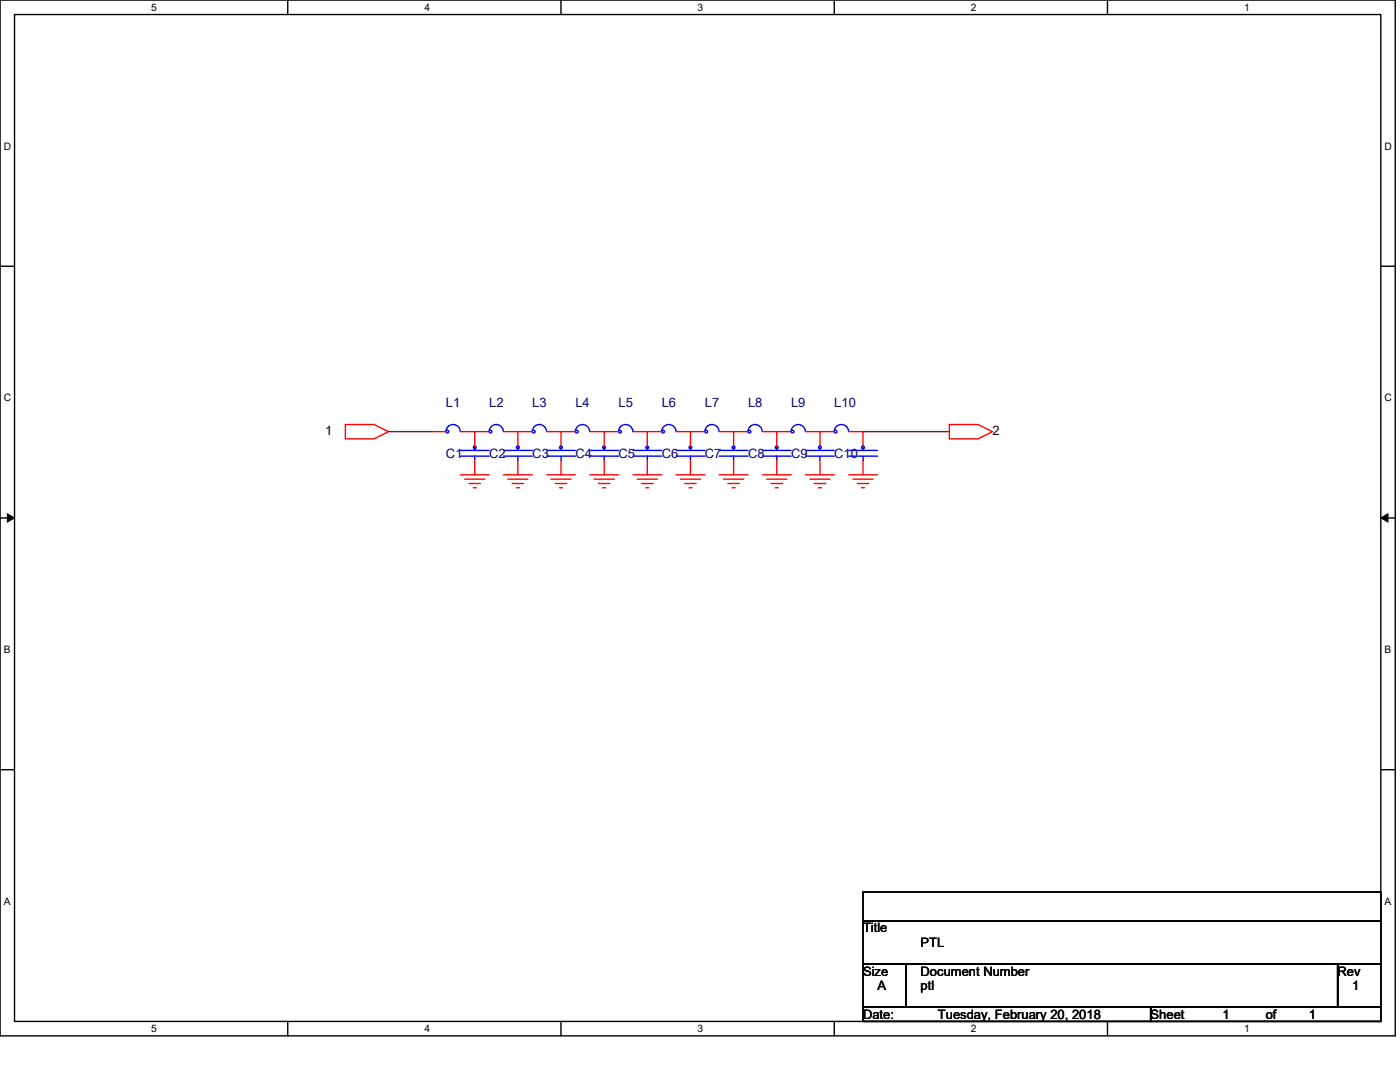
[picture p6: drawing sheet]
<svg xmlns="http://www.w3.org/2000/svg" width="279mm" height="216mm" viewBox="0 0 279 216" stroke-linecap="round" stroke-linejoin="round" font-family="sans-serif">
<path d="M0 0h278.4v206.7h-278.4zM2.9 2.9h272.7v200.9h-272.7z" fill="none" stroke="#000" stroke-width=".28"/>
<g fill="#fff">
<path d="M30.2 .3h1.1v2.3h-1.1z"/>
<path d="M30.2 204.1h1.1v2.3h-1.1z"/>
</g>
<path d="M57.4 0v2.9M57.4 203.8v2.9" fill="none" stroke="#000" stroke-width=".28"/>
<g fill="#fff">
<path d="M84.7 .3h1.1v2.3h-1.1z"/>
<path d="M84.7 204.1h1.1v2.3h-1.1z"/>
</g>
<path d="M112 0v2.9M112 203.8v2.9" fill="none" stroke="#000" stroke-width=".28"/>
<g fill="#fff">
<path d="M139.2 .3h1.2v2.3h-1.2z"/>
<path d="M139.2 204.1h1.2v2.3h-1.2z"/>
</g>
<path d="M166.5 0v2.9M166.5 203.8v2.9" fill="none" stroke="#000" stroke-width=".28"/>
<g fill="#fff">
<path d="M193.8 .3h1.1v2.3h-1.1z"/>
<path d="M193.8 204.1h1.1v2.3h-1.1z"/>
</g>
<path d="M221 0v2.9M221 203.8v2.9" fill="none" stroke="#000" stroke-width=".28"/>
<g fill="#fff">
<path d="M248.3 .3h1.1v2.3h-1.1z"/>
<path d="M248.3 204.1h1.1v2.3h-1.1z"/>
<path d="M.7 28h1.5v2.3h-1.5z"/>
<path d="M276.3 28h1.5v2.3h-1.5z"/>
<path d="M.7 78.2h1.5v2.3h-1.5z"/>
<path d="M276.3 78.2h1.5v2.3h-1.5z"/>
</g>
<path d="M0 53.1h2.9M275.6 53.1h2.8" fill="none" stroke="#000" stroke-width=".28"/>
<g fill="#fff">
<path d="M.7 128.5h1.4v2.2h-1.4z"/>
<path d="M276.3 128.5h1.4v2.2h-1.4z"/>
</g>
<path d="M0 103.4h2.9M275.6 103.4h2.8" fill="none" stroke="#000" stroke-width=".28"/>
<path d="M1.5 102.5l1.4 .9-1.4 .8zM275.6 103.4l1.4-.9v1.7z" fill="#000" stroke="#000" stroke-width=".2"/>
<g fill="#fff">
<path d="M.7 178.7h1.4v2.3h-1.4z"/>
<path d="M276.3 178.7h1.4v2.3h-1.4z"/>
</g>
<path d="M0 153.6h2.9M275.6 153.6h2.8M172.2 178h103.4v5.7h-103.4zM172.2 183.7h103.4v8.6h-103.4zM172.2 192.3h8.6v8.6h-8.6zM180.8 192.3h86.2v8.6h-86.2zM267 192.3h8.6v8.6h-8.6zM172.2 200.9h57.4v2.9h-57.4zM229.6 200.9h46v2.9h-46z" fill="none" stroke="#000" stroke-width=".28"/>
<g fill="none" stroke="#f00" stroke-width=".28">
<path d="M68.9 84.7h5.8l2.8 1.4-2.8 1.5h-5.8zM86.1 86.1h2.9M91.9 94.7h5.7M91.9 86.1h2.8M92.7 95.6h4.1M93.6 96.5h2.3M94.5 97.3h.5M94.7 86.1v2.9M94.7 91.9v2.8M94.7 86.1h2.9M100.5 94.7h5.7M100.5 86.1h2.9"/>
<path d="M101.3 95.6h4.1M102.2 96.5h2.3M103.1 97.3h.6M103.4 86.1v2.9M103.4 91.9v2.8M103.4 86.1h2.8M109.1 94.7h5.7M109.1 86.1h2.9M110 95.6h4M110.8 96.5h2.3M111.7 97.3h.5M112 86.1v2.9"/>
<path d="M112 91.9v2.8M112 86.1h2.8M117.7 86.1h2.9M117.7 94.7h5.7M118.6 95.6h4M119.4 96.5h2.3M120.3 97.3h.6M120.6 86.1v2.9M120.6 91.9v2.8M120.6 86.1h2.8M126.3 86.1h2.9M126.3 94.7h5.8"/>
<path d="M127.2 95.6h4M128 96.5h2.3M128.9 97.3h.6M129.2 86.1v2.9M129.2 91.9v2.8M129.2 86.1h2.9M134.9 86.1h2.9M134.9 94.7h5.8M135.8 95.6h4M136.7 96.5h2.2M137.5 97.3h.6M137.8 86.1v2.9"/>
<path d="M137.8 91.9v2.8M137.8 86.1h2.9M143.5 86.1h2.9M143.5 94.7h5.8M144.4 95.6h4M145.3 96.5h2.3M146.1 97.3h.6M146.4 86.1v2.9M146.4 91.9v2.8M146.4 86.1h2.9M152.1 86.1h2.9M152.1 94.7h5.8"/>
<path d="M153 95.6h4M153.9 96.5h2.3M154.7 97.3h.6M155 86.1v2.9M155 91.9v2.8M155 86.1h2.9M160.8 86.1h2.8M160.8 94.7h5.7M161.6 95.6h4.1M162.5 96.5h2.3M163.3 97.3h.6M163.6 86.1v2.9"/>
<path d="M163.6 91.9v2.8M163.6 86.1h2.9M169.4 86.1h2.8v2.9M169.4 94.7h5.7M170.2 95.6h4M171.1 96.5h2.3M172 97.3h.5M172.2 91.9v2.8M189.5 84.7h5.7l2.9 1.4-2.9 1.5h-5.7z"/>
</g>
<g fill="none" stroke="#00f" stroke-width=".28">
<path d="M89 86.1a1.43 1.43 0 0 1 1.4-1.4 1.43 1.43 0 0 1 1.5 1.4M91.9 91h5.7M91.9 89.9h5.7M94.7 91v.9M94.7 89v.9M97.6 86.1a1.4 1.4 0 0 1 1.5-1.4h-.1a1.41 1.41 0 0 1 1.5 1.4M100.5 91h5.7M100.5 89.9h5.7M103.4 91v.9M103.4 89v.9M106.2 86.1a1.38 1.38 0 0 1 1.4-1.4 1.43 1.43 0 0 1 1.5 1.4M109.1 91h5.7"/>
<path d="M109.1 89.9h5.7M112 91v.9M112 89v.9M114.8 86.1a1.43 1.43 0 0 1 1.5-1.4 1.43 1.43 0 0 1 1.4 1.4M117.7 91h5.7M117.7 89.9h5.7M120.6 91v.9M120.6 89v.9M123.4 86.1a1.43 1.43 0 0 1 1.5-1.4 1.43 1.43 0 0 1 1.4 1.4M126.3 91h5.8M126.3 89.9h5.8M129.2 91v.9"/>
<path d="M129.2 89v.9M132.1 86.1a1.43 1.43 0 0 1 1.4-1.4 1.43 1.43 0 0 1 1.4 1.4M134.9 91h5.8M134.9 89.9h5.8M137.8 91v.9M137.8 89v.9M140.7 86.1a1.4 1.4 0 0 1 1.4-1.4 1.41 1.41 0 0 1 1.4 1.4M143.5 91h5.8M143.5 89.9h5.8M146.4 91v.9M146.4 89v.9M149.3 86.1a1.38 1.38 0 0 1 1.4-1.4 1.43 1.43 0 0 1 1.4 1.4"/>
<path d="M152.1 91h5.8M152.1 89.9h5.8M155 91v.9M155 89v.9M157.9 86.1a1.43 1.43 0 0 1 1.4-1.4 1.43 1.43 0 0 1 1.4 1.4M160.8 91h5.7M160.8 89.9h5.7M163.6 91v.9M163.6 89v.9M166.5 86.1a1.43 1.43 0 0 1 1.4-1.4 1.43 1.43 0 0 1 1.5 1.4M169.4 91h5.7M169.4 89.9h5.7"/>
<path d="M172.2 91v.9M172.2 89v.9"/>
<circle cx="89.3" cy="86.1" r=".28"/>
<circle cx="94.7" cy="89.3" r=".28"/>
<circle cx="97.9" cy="86.1" r=".28"/>
<circle cx="103.3" cy="89.3" r=".28"/>
<circle cx="106.5" cy="86.1" r=".28"/>
<circle cx="111.9" cy="89.3" r=".28"/>
<circle cx="115.1" cy="86.1" r=".28"/>
<circle cx="120.6" cy="89.3" r=".28"/>
<circle cx="123.7" cy="86.1" r=".28"/>
<circle cx="129.2" cy="89.3" r=".28"/>
<circle cx="132.3" cy="86.1" r=".28"/>
<circle cx="137.8" cy="89.3" r=".28"/>
<circle cx="140.9" cy="86.1" r=".28"/>
<circle cx="146.4" cy="89.3" r=".28"/>
<circle cx="149.6" cy="86.1" r=".28"/>
<circle cx="155" cy="89.3" r=".28"/>
<circle cx="158.2" cy="86.1" r=".28"/>
<circle cx="163.6" cy="89.3" r=".28"/>
<circle cx="166.8" cy="86.1" r=".28"/>
<circle cx="172.2" cy="89.3" r=".28"/>
</g>
<path d="M77.5 86.1h8.6M172.2 86.1h17.3" fill="none" stroke="#800040" stroke-width=".28"/>
<g font-size="2.6" fill="#000080">
<text x="89" y="81.3">L1</text>
<text x="97.6" y="81.3">L2</text>
<text x="106.2" y="81.3">L3</text>
<text x="114.8" y="81.3">L4</text>
<text x="123.4" y="81.3">L5</text>
<text x="132.1" y="81.3">L6</text>
<text x="140.7" y="81.3">L7</text>
<text x="149.3" y="81.3">L8</text>
<text x="157.9" y="81.3">L9</text>
<text x="166.5" y="81.3">L10</text>
<text x="89" y="91.3">C1</text>
<text x="97.6" y="91.3">C2</text>
<text x="106.2" y="91.3">C3</text>
<text x="114.8" y="91.3">C4</text>
<text x="123.4" y="91.3">C5</text>
<text x="132.1" y="91.3">C6</text>
<text x="140.7" y="91.3">C7</text>
<text x="149.3" y="91.3">C8</text>
<text x="157.9" y="91.3">C9</text>
<text x="166.5" y="91.3">C10</text>
</g>
<g font-size="2.6">
<text x="64.9" y="86.7">1</text>
<text x="198.1" y="86.7">2</text>
<text x="172.2" y="186.1">Title</text>
<text x="183.7" y="188.9">PTL</text>
<text x="172.2" y="194.7">Size</text>
<text x="175.1" y="197.5">A</text>
<text x="183.7" y="194.7">Document Number</text>
<text x="183.7" y="197.5">ptl</text>
<text x="267" y="194.7">Rev</text>
<text x="269.8" y="197.5">1</text>
<text x="172.2" y="203.3">Date:</text>
<text x="187.2" y="203.3">Tuesday, February 20, 2018</text>
<text x="229.6" y="203.3">Sheet</text>
<text x="244" y="203.3">1</text>
<text x="252.6" y="203.3">of</text>
<text x="261.2" y="203.3">1</text>
</g>
<g font-size="2">
<text x="30.2" y="2.2">5</text>
<text x="84.7" y="2.2">4</text>
<text x="139.2" y="2.2">3</text>
<text x="193.8" y="2.2">2</text>
<text x="248.3" y="2.2">1</text>
<text x=".7" y="29.8">D</text>
<text x="276.3" y="29.8">D</text>
<text x=".7" y="80.1">C</text>
<text x="276.3" y="80.1">C</text>
<text x=".7" y="130.3">B</text>
<text x="276.3" y="130.3">B</text>
<text x=".7" y="180.5">A</text>
<text x="276.3" y="180.5">A</text>
<text x="30.2" y="206">5</text>
<text x="84.7" y="206">4</text>
<text x="139.2" y="206">3</text>
<text x="193.8" y="206">2</text>
<text x="248.3" y="206">1</text>
</g>
</svg>
